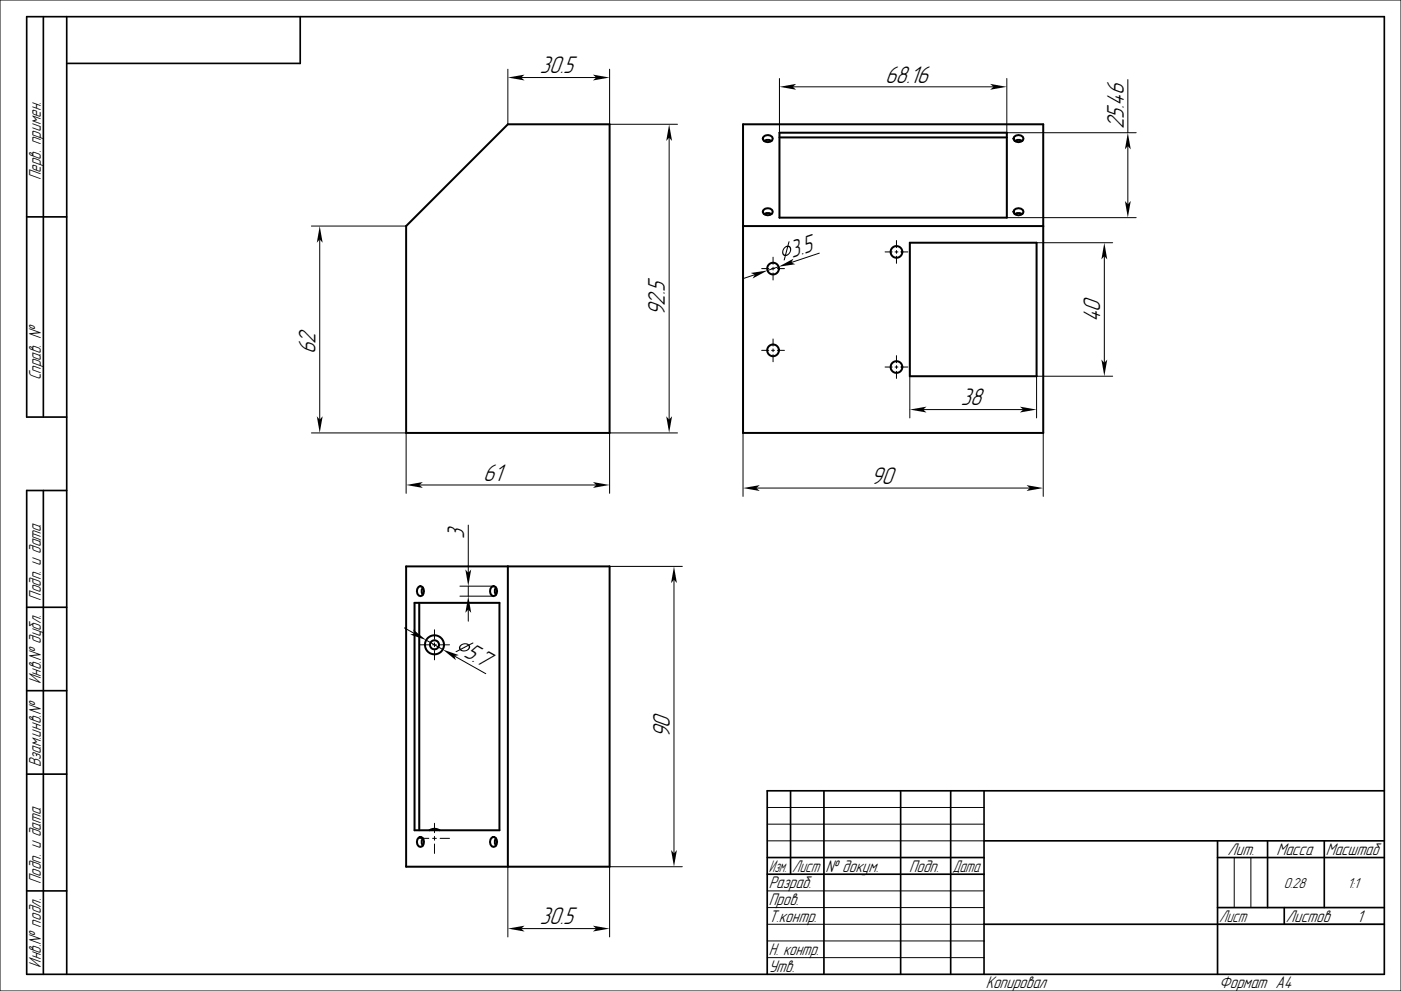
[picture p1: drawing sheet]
<svg xmlns="http://www.w3.org/2000/svg" width="420mm" height="297mm" viewBox="0 0 420 297" stroke-linecap="round" stroke-linejoin="round" font-family="sans-serif">
<g fill="none" stroke="#000" stroke-width=".3">
<path d="M0 0h420v297h-420zM152.2 20.7v16.6M156.3 23.2h22.4M182.7 20.7v16.6h20.4M233.7 23.5v16.3M237.7 26h60.1M301.8 23.5v16.3h38.8M338.1 23.9v15.9M200.6 41.3v84.5M338.1 43.8v17.4M93.3 67.7h28.4M95.8 71.7v54.1"/>
<path d="M231.8 77.1v2.1M233.4 79.9l-3.3 1.2M245.6 75.9l-8.4 2.8M265.3 75.5h2.2M268.3 75.5h.9M268.8 72.1v2.1M268.8 75.1v.8M268.8 76.8v2.1M270 75.5h2.2M301.8 65.2h38.8M310.8 72.7h22.8M331.1 76.8v31.9"/>
<path d="M226.3 82.3l-3.3 1.1M228.3 80.5h2.2M231.3 80.5h.9M231.8 80.1v.8M231.8 81.8v2.1M233 80.5h2.2M228.3 105h2.2M231.3 105h.9M231.8 101.6v2.1M231.8 104.6v.8M231.8 106.3v2.1M233 105h2.2"/>
<path d="M265.3 110h2.2M268.3 110h.9M268.8 106.6v2.1M268.8 109.6v.8M268.8 111.3v2.1M270 110h2.2M272.7 112.8v12.4M333.6 112.8h-22.8v12.4M93.3 129.8h28.4v18M203.1 129.8h-20.4v18M222.7 129.8v19M276.7 122.8h30.1"/>
<path d="M312.8 129.8v19M125.8 145.3h52.9M140.4 157.4v14.3M226.8 146.3h81.9M137.9 175.7h10.1M137.9 178.7h10.1M140.4 175.7v3M182.7 169.8h21.9M202.1 173.7v82.1M121.2 188.2l3.1 1.7M125.7 193.3h2.9M127.8 191.9l4.9 2.7"/>
<path d="M129.7 193.3h1.1M130.2 188.7v2.9M130.2 192.7v1.1M130.2 194.9v2.9M131.9 193.3h2.9M136.2 196.6l9.4 5.3M140.4 182.7v3.5M125.7 251.3h2.9M129.7 251.3h1.1M130.2 246.7v2.9M130.2 250.7v1.1M130.2 252.9v2.9"/>
<path d="M131.9 251.3h2.9M152.2 259.8v21M204.6 259.8h-21.9v21M230 252h65M230 242h65M230 247h65M370 257v15M375 257v15M156.3 278.3h22.4M230 277h65M230 267h65M230 272h65"/>
<path d="M365 277h50M230 282h65M230 287h65"/>
</g>
<g fill="none" stroke="#000" stroke-width=".5">
<path d="M13 5v120M20 5v287M90 5v14h-70M8 65h12M20 125h-12v-120h407v287h-407v-145h12M13 147v145M8 182h12M8 207h12M8 232h12M237 237v25M247 237v55M270 237v55"/>
<path d="M285 237v55M295 237v55M415 237h-185v55M230 257h65M295 252h120M365 257h50M365 252v40M380 252v20M397 252v20M8 267h12M230 262h65M295 277h120"/>
<path d="M365 272h50M385 272v5"/>
</g>
<g fill="none" stroke="#000" stroke-width=".6">
<path d="M222.7 37.3h90.1v92.5h-90.1zM233.7 39.8h68.1v25.4h-68.1zM228.9 41a1.69 1.69 0 0 1 2.8 .5 1.59 1.59 0 0 1-1.5 1.1 1.59 1.59 0 0 1-1.5-1.1zM229.1 42.2l.7-.3h.8l.7 .3M233.7 41.2h68.1M304 41a1.69 1.69 0 0 1 2.8 .5 1.59 1.59 0 0 1-1.5 1.1 1.59 1.59 0 0 1-1.5-1.1zM304.2 42.2l.7-.3h.8l.7 .3M121.7 67.7l30.5-30.4h30.5v92.5h-61zM222.7 67.7h90.1M228.9 62.9a1.69 1.69 0 0 1 2.8 .6 1.59 1.59 0 0 1-1.5 1 1.59 1.59 0 0 1-1.5-1zM229.1 64.2l.7-.3h.8l.7 .3M272.7 72.7h38.1v40.1h-38.1z"/>
<path d="M304 62.9a1.69 1.69 0 0 1 2.8 .6 1.59 1.59 0 0 1-1.5 1 1.59 1.59 0 0 1-1.5-1zM304.2 64.2l.7-.3h.8l.7 .3M121.7 169.8h61v90h-61zM125.5 175.9l.5-.2a1.59 1.59 0 0 1 1.1 1.5 1.59 1.59 0 0 1-1.1 1.5 1.62 1.62 0 0 1-.5-2.8zM126.7 176.1l-.3 .7v.8l.3 .7M147.4 175.9l.6-.2a1.59 1.59 0 0 1 1 1.5 1.59 1.59 0 0 1-1 1.5 1.62 1.62 0 0 1-.6-2.8zM148.7 176.1l-.3 .7v.8l.3 .7M152.2 169.8v90M124.3 180.7h25.4v68.1h-25.4zM125.7 180.7v68.1M125.5 251l.5-.2a1.59 1.59 0 0 1 1.1 1.5 1.59 1.59 0 0 1-1.1 1.5 1.62 1.62 0 0 1-.5-2.8zM126.7 251.2l-.3 .7v.8l.3 .7"/>
<path d="M128.7 248.8a2.85 2.85 0 0 1 3.1 0M147.4 251l.6-.2a1.59 1.59 0 0 1 1 1.5 1.59 1.59 0 0 1-1 1.5 1.62 1.62 0 0 1-.6-2.8zM148.7 251.2l-.3 .7v.8l.3 .7"/>
<circle cx="268.8" cy="75.5" r="1.75"/>
<circle cx="231.8" cy="80.5" r="1.75"/>
<circle cx="231.7" cy="105" r="1.75"/>
<circle cx="268.8" cy="110" r="1.75"/>
<circle cx="130.2" cy="193.3" r="1.35"/>
<circle cx="130.3" cy="193.3" r="2.85"/>
</g>
<g fill="#000">
<path d="M152.2 23.2l5-.8-.9 .8 .9 .9z" fill-rule="evenodd"/>
<path d="M177.8 22.4l4.9 .8-4.9 .9 .9-.9z" fill-rule="evenodd"/>
<path d="M233.7 26l5-.9-1 .9 1 .9z" fill-rule="evenodd"/>
<path d="M296.8 25.1l5 .9-5 .9 1-.9z" fill-rule="evenodd"/>
<path d="M200.6 37.3l.9 5-.9-1-.9 1z" fill-rule="evenodd"/>
<path d="M338.1 39.8l.9 5-.9-1-.9 1z" fill-rule="evenodd"/>
<path d="M95.8 67.7l.9 5-.9-1-.8 1z" fill-rule="evenodd"/>
<path d="M236.4 72.4h.3l-.3 1.2 .7 .5v1.1l-.5 1-1 .5-.3 1.2-.3 .2 .2-1.4-.6-.5-.1-1 .6-1.1 1-.5zM236.3 74l-.6 2.4 .7-.4 .4-.8v-.8zM235.3 74.3l-.5 1.2 .1 .5 .5 .3 .6-2.3z" fill-rule="evenodd"/>
<path d="M233.4 79.9l4.5-2.4-.7 1.2 1.2 .5z" fill-rule="evenodd"/>
<path d="M331.1 72.7l.8 5.1-.8-1-.9 1z" fill-rule="evenodd"/>
<path d="M337.2 60.2l.9 1 .9-1-.9 5z" fill-rule="evenodd"/>
<path d="M225.1 81.8l5-.7-4.5 2.4 .7-1.2z" fill-rule="evenodd"/>
<path d="M330.2 107.8l.9 .9 .8-.9-.8 5z" fill-rule="evenodd"/>
<path d="M95 124.7l.8 1.1 .9-1.1-.9 5.1z" fill-rule="evenodd"/>
<path d="M199.7 124.7l.9 1.1 .9-1.1-.9 5.1z" fill-rule="evenodd"/>
<path d="M272.7 122.8l5-.9-1 .9 1 .8z" fill-rule="evenodd"/>
<path d="M305.8 121.9l5 .9-5 .8 1-.8z" fill-rule="evenodd"/>
<path d="M121.7 145.3l5.1-.8-1 .8 1 .9z" fill-rule="evenodd"/>
<path d="M177.8 144.5l4.9 .8-4.9 .9 .9-.9z" fill-rule="evenodd"/>
<path d="M222.7 146.3l5.1-.9-1 .9 1 .8z" fill-rule="evenodd"/>
<path d="M307.7 145.4l5.1 .9-5.1 .8 1-.8z" fill-rule="evenodd"/>
<path d="M139.5 170.7l.9 1 .9-1-.9 5z" fill-rule="evenodd"/>
<path d="M202.1 169.8l.8 5-.8-1.1-.9 1.1z" fill-rule="evenodd"/>
<path d="M123.8 188.6l4 3.3-4.8-1.7 1.3-.3z" fill-rule="evenodd"/>
<path d="M132.7 194.6l4.8 1.7-1.3 .3 .5 1.3z" fill-rule="evenodd"/>
<path d="M138 193.4l1.1-.6h.8l.7 .3 1.1-.5 .2 .1-1.1 .7 .1 .8-.8 .8-1.1 .2-1.1-.3-1.3 .5 .1-.2 1-.6-.1-.6zM138.3 194.7l.7 .2 .8-.1 .6-.6 .1-.6zM138.3 193.5l-.3 .5 .1 .4 2.1-1.1-1-.2z" fill-rule="evenodd"/>
<path d="M140.4 178.7l.9 5-.9-1-.9 1z" fill-rule="evenodd"/>
<path d="M201.2 254.8l.9 1 .8-1-.8 5z" fill-rule="evenodd"/>
<path d="M152.2 278.3l5-.9-.9 .9 .9 .9z" fill-rule="evenodd"/>
<path d="M177.8 277.4l4.9 .9-4.9 .9 .9-.9z" fill-rule="evenodd"/>
</g>
<g font-size="6.7">
<text x="161.8" y="22">30.5</text>
<text x="265.3" y="24.8">68.16</text>
<text x="336.9" y="38.8" transform="rotate(-90 336.9 38.8)">25.46</text>
<text x="237.5" y="77.3" transform="rotate(-18 237.5 77.3)">3.5</text>
<text x="199.3" y="94.8" transform="rotate(-90 199.3 94.8)">92.5</text>
<text x="329.8" y="96.6" transform="rotate(-90 329.8 96.6)">40</text>
<text x="94.6" y="106.2" transform="rotate(-90 94.6 106.2)">62</text>
<text x="288" y="121.5">38</text>
<text x="144.9" y="144.1">61</text>
<text x="261.1" y="145">90</text>
<text x="139.1" y="161.6" transform="rotate(-90 139.1 161.6)">3</text>
<text x="138.8" y="196.7" transform="rotate(29 138.8 196.7)">5.7</text>
<text x="200.8" y="221.2" transform="rotate(-90 200.8 221.2)">90</text>
<text x="161.8" y="277.1">30.5</text>
</g>
<g font-size="4.7">
<text x="12.2" y="54" transform="rotate(-90 12.2 54)">Перв. примен.</text>
<text x="12.2" y="114" transform="rotate(-90 12.2 114)">Справ. №</text>
<text x="12.2" y="180" transform="rotate(-90 12.2 180)">Подп. и дата</text>
<text x="12.2" y="205" transform="rotate(-90 12.2 205)">Инв.№ дубл.</text>
<text x="12.2" y="230" transform="rotate(-90 12.2 230)">Взам.инв.№</text>
<text x="368" y="256.2">Лит.</text>
<text x="382.7" y="256.2">Масса</text>
<text x="397.5" y="256.2">Масштаб</text>
<text x="230.5" y="261.3">Изм.</text>
<text x="237.5" y="261.3">Лист</text>
<text x="247.5" y="261.3">№ докум.</text>
<text x="272.5" y="261.3">Подп.</text>
<text x="285.5" y="261.3">Дата</text>
<text x="12.2" y="265" transform="rotate(-90 12.2 265)">Подп. и дата</text>
<text x="230.5" y="266.3">Разраб.</text>
<text x="230.5" y="271.3">Пров.</text>
<text x="230.5" y="276.3">Т.контр.</text>
<text x="365.5" y="276.2">Лист</text>
<text x="385.5" y="276.2">Листов</text>
<text x="406.8" y="276.3">1</text>
<text x="230.5" y="286.3">Н. контр.</text>
<text x="12.2" y="290" transform="rotate(-90 12.2 290)">Инв.№ подл.</text>
<text x="230.5" y="291.3">Утв.</text>
<text x="295.5" y="296.3">Копировал</text>
<text x="365.5" y="296.3">Формат A4</text>
</g>
<g font-size="4">
<text x="384.9" y="266">0.28</text>
<text x="404" y="266">1:1</text>
</g>
</svg>
